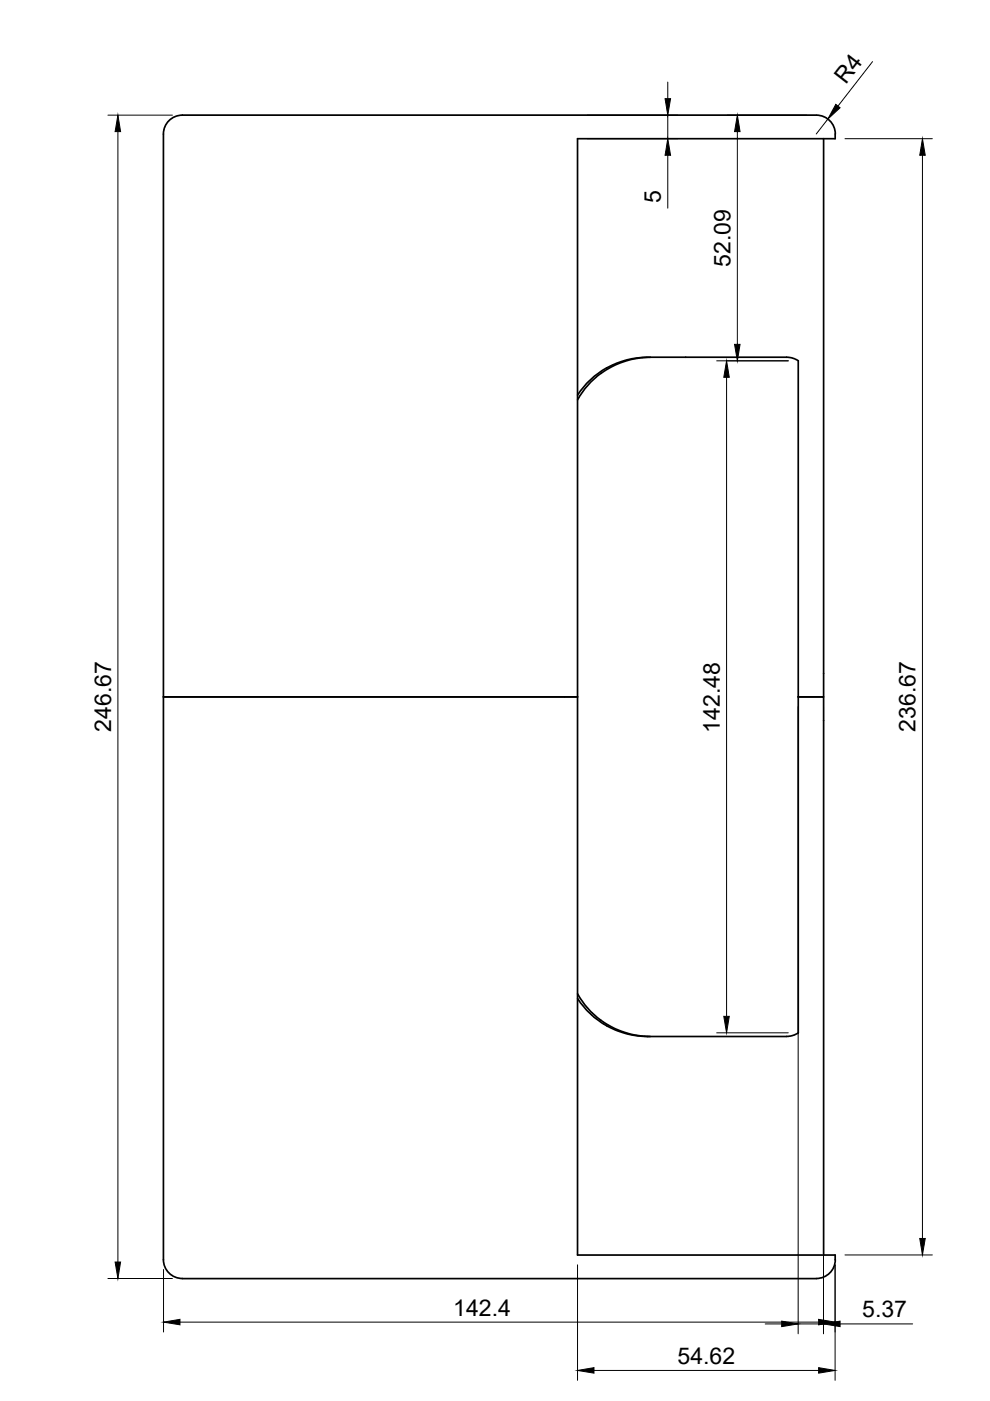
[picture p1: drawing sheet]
<svg xmlns="http://www.w3.org/2000/svg" width="210mm" height="297mm" viewBox="0 0 210 297" stroke-linecap="round" stroke-linejoin="round" font-family="sans-serif">
<!-- layer: Visible -->
<path d="M173.1 24.4h-133.3a4.3 4.3 0 0 0-5.2 4v238.7a4.3 4.3 0 0 0 5.2 4h133.3M173.1 24.4a4 4 0 0 1 3.9 5h-54.6v236.7h54.6a4 4 0 0 1-3.9 5M174.6 29.4v118.4h-5.4h5.4v118.3M127.4 79.1a17.2 17.2 0 0 0-4.9 5.7M128.6 78a17.4 17.4 0 0 0-6.1 5.8M137.9 75.7a18.1 18.1 0 0 0-10.5 3.5M166.8 75.7h-27.5a19.2 19.2 0 0 0-10.7 2.3M166.8 75.7l1.5 .3 1 .5-.1 142.5M34.6 147.8h87.8zM122.5 210.7a17.7 17.7 0 0 0 15.4 9.1M122.5 211.7a18.1 18.1 0 0 0 16.8 8.1h27.5M169.3 219l-1 .5-1.5 .2" fill="none" stroke="#000" stroke-width=".36"/>
<!-- layer: FD_Dimensions -->
<g fill="none" stroke="#000" stroke-width=".21">
<path d="M141.6 17.4v3.5M185 13.1l-7.3 9.4M22.9 24.4h13.7M25 27.9v239.7M124.5 24.4h19.2M124.5 29.4h19.2M141.6 24.4v5M141.6 32.9v11.2M154.2 24.4h16.8M156.3 27.9v45.1M175.5 25.3l-2.4 3.1M179.2 29.4h18.5"/>
<path d="M195.6 32.9v229.7M152 76.5h15.1M154.1 80v135.5M169.2 149.8v133M174.6 149.8v133M152 219h15.1M22.9 271.1h13.7M34.7 269.2v13.2M122.4 268.2v24.5M177.1 268.2v24.5M179.2 266.1h18.5M38.2 280.3h135.4"/>
<path d="M125.9 290.6h47.7M162.2 280.7h3.5M169.2 280.7h5.4M178.1 280.7h15.4"/>
</g>
<g fill="#000" stroke="#000" stroke-width=".21">
<path d="M25 24.4l.6 3.5h-1.2zM141 20.9h1.2l-.6 3.5zM141.6 29.4l.6 3.5h-1.2zM156.3 24.4l.6 3.5h-1.2zM177.2 22.1l.9 .7-2.6 2.5zM195.6 29.4l.6 3.5h-1.2zM154.1 76.5l.5 3.5h-1.1zM155.7 73h1.2l-.6 3.5zM153.5 215.5h1.1l-.5 3.5zM24.4 267.6h1.2l-.6 3.5zM34.7 280.3l3.5-.6v1.2zM173.6 279.7l3.5 .6-3.5 .6z"/>
<path d="M195 262.6h1.2l-.6 3.5zM122.4 290.6l3.5-.6v1.1zM165.7 280.1l3.5 .6-3.5 .6zM173.6 290l3.5 .6-3.5 .5zM174.6 280.7l3.5-.6v1.2z"/>
</g>
<g font-size="4.9">
<text x="179.3" y="18.1" transform="rotate(-52 179.3 18.1)">R4</text>
<text x="140.1" y="43" transform="rotate(-90 140.1 43)">5</text>
<text x="154.9" y="56.6" transform="rotate(-90 154.9 56.6)">52.09</text>
<text x="23.5" y="155.2" transform="rotate(-90 23.5 155.2)">246.67</text>
<text x="152.6" y="155.4" transform="rotate(-90 152.6 155.4)">142.48</text>
<text x="194.1" y="155.2" transform="rotate(-90 194.1 155.2)">236.67</text>
<text x="96.1" y="278.9">142.4</text>
<text x="182.8" y="279.2">5.37</text>
<text x="143.7" y="289.1">54.62</text>
</g>
</svg>
